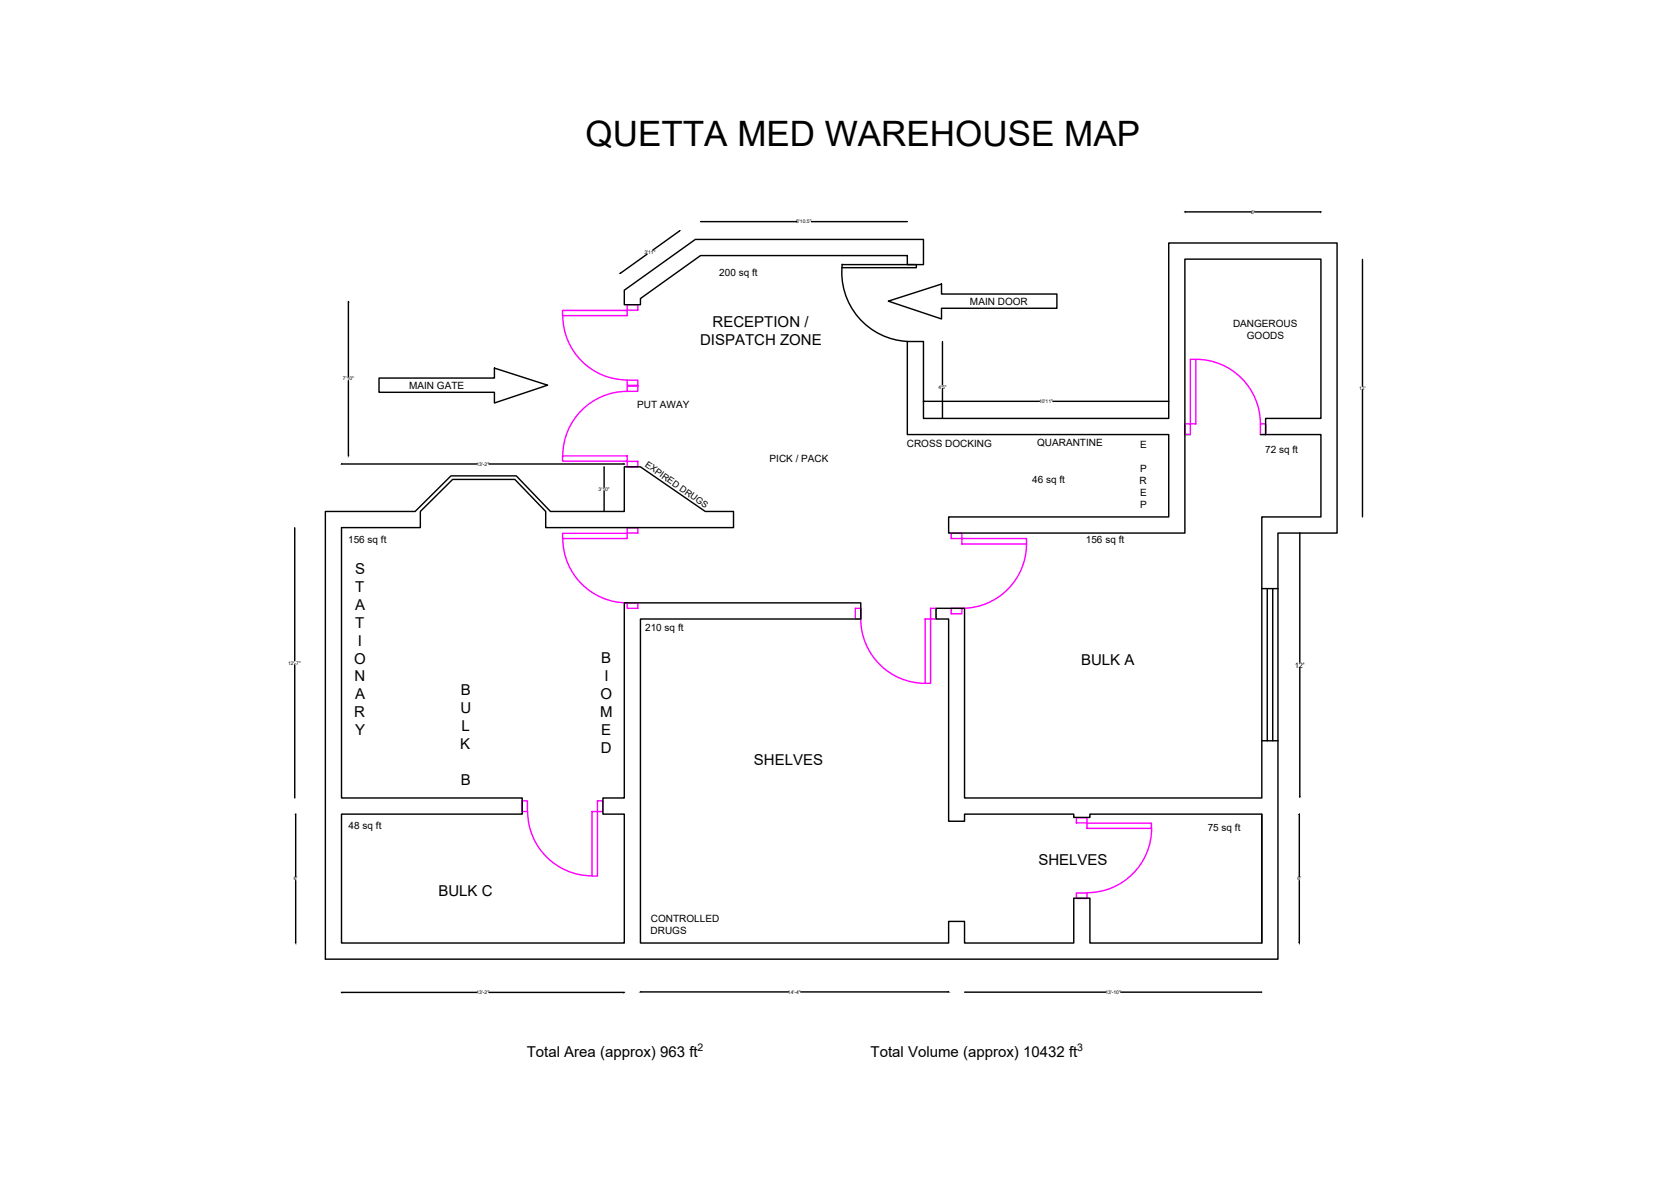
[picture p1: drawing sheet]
<svg xmlns="http://www.w3.org/2000/svg" width="297mm" height="210mm" viewBox="0 0 297 210" stroke-linecap="round" stroke-linejoin="round" font-family="sans-serif">
<!-- layer: 0 -->
<g fill="none" stroke="#000" stroke-width=".25">
<path d="M124.9 39.5h17.1M144.7 39.5h17M211.3 37.8h11.8M223.7 37.8h11.8M62.1 53.8v13.4M111.3 51.8l12.7-9.1h40.6v4.5h-2.8v-1.6h-36.9l-10.7 7.6v1.1h-2.9zM115.4 45.3l-4.8 3.5M121.2 41.2l-4.8 3.4M150.1 47.2h13.1M150.2 47.1a12.3 12.3 0 0 0 11.6 13.8M158.4 53.7l9.5-3v1.7h20.5v2.6h-20.5v1.9zM163.4 47.2v.5h-13.3"/>
<path d="M242.9 46.3v22.6M62.1 67.9v13.3M67.6 67.4h20.6v-1.8l9.4 3.1-9.4 3.2v-1.9h-20.6zM164.7 71.6h20.6M168 60.9v7.7M168 69.3v5.3M187.7 71.6h20.6M211.3 77.5h.9M224.7 77.5h10.8v14.7h-10.5v50.1h-53v-33.8h-5.1v1.9h2.2v36.1h2.9v-1.3h19.4v.6h2.9v-.6h30.7v23h-30.7v-8h-2.9v8h-19.4v-3.9h-2.9v3.9h-54.9v-57.8h39.3v-2.9h-42.2v34.8h-3.8v2.9h3.8v23h-50.4v-23h32.2v-2.9h-32.2v-48.2h14v-2.9l5.8-5.7h11.1l5.5 5.7v2.9h33.5v-2.9h-5.1l-11.5-7.9h-2.9v7.9h-13.2l-6.1-6.3h-11.6l-6.4 6.3h-16v79.9h169.9v-76h10.5v-51.8h-30v31.3h-43.8v-13.7h-2.8v16.6h46.6v14.7h-39.3v2.9h42.2v-48.9h24.2v28.4h-9.8v2.9M242.9 69.5v22.6M52.5 94.2v23.6M60.9 82.7h24.1"/>
<path d="M87.2 82.7h24.1M107.7 83.3v3.6M107.7 87.6v3.6M231.7 95.1v23M52.5 118.6v23.7M225 105h2.9M225.9 105v27.1M226.9 105v27.1M231.7 119.1v23M225 132.1h2.9M52.7 145.2v11.1M52.7 157v11.1"/>
<path d="M225 145.2v23M231.7 145.2v11.1M231.7 157v11.1M60.9 177h24.1M87.2 177h24.1M114.3 176.9h26.3M142.8 176.9h26.3M172.1 176.9h25.1M199.8 176.9h25.1"/>
</g>
<!-- layer: Door -->
<g fill="none" stroke="#f0f" stroke-width=".25">
<path d="M100.3 55.4h11.5v.9h-11.5zM100.3 56.3a11.5 11.5 0 0 0 11.5 11.5M111.8 54.3h1.9v1h-1.9zM111.8 68.9h1.9v.9h-1.9zM111.8 67.8h1.9v.9h-1.9zM111.8 69.8a11.5 11.5 0 0 0-11.5 11.5M211.3 75.6h.9v1.9h-.9zM212.2 64.1h1v11.5h-1zM213.2 64.1a11.5 11.5 0 0 1 11.5 11.5M224.7 75.6h1v1.9h-1zM100.3 81.3h11.5v.9h-11.5zM100.3 95.1h11.5v.9h-11.5z"/>
<path d="M100.3 96a11.5 11.5 0 0 0 11.5 11.5M111.8 82.3h1.9v1h-1.9zM111.8 94.1h1.9v1h-1.9zM169.6 95.1h1.9v.9h-1.9zM171.5 96h11.5v1h-11.5zM183 97a11.5 11.5 0 0 1-11.5 11.5M111.8 107.6h1.9v.9h-1.9zM152.5 108.5h1v1.9h-1zM153.5 110.4a11.5 11.5 0 0 0 11.5 11.5M164.9 110.4h1v11.5h-1zM165.9 108.5h1v1.9h-1zM169.6 108.5h1.9v1h-1.9z"/>
<path d="M93.1 142.8h.9v1.9h-.9zM94.1 144.7a11.5 11.5 0 0 0 11.5 11.5M105.6 144.7h.9v11.5h-.9zM106.5 142.8h1v1.9h-1zM191.9 145.8h1.9v1h-1.9zM191.9 159.2h1.9v1h-1.9zM193.8 146.8h11.5v.9h-11.5zM205.3 147.7a11.5 11.5 0 0 1-11.5 11.5"/>
</g>
<!-- layer: 0 -->
<path d="M52.7 168.1v.1zM114.2 176.9h.1zM231.6 168.1l.1 .1z" fill="#000" stroke="#000" stroke-width=".18"/>
<text font-size="6.2" x="104.4" y="26.1">QUETTA MED WAREHOUSE MAP</text>
<g font-size="2.7">
<text x="127.1" y="58.4">RECEPTION /</text>
<text x="124.8" y="61.6">DISPATCH ZONE</text>
<text x="63.3" y="102.3">S</text>
<text x="63.3" y="105.6">T</text>
<text x="63.3" y="108.7">A</text>
<text x="63.3" y="111.9">T</text>
<text x="63.1" y="118.3">O</text>
<text x="63.8" y="115.1">I</text>
<text x="107.2" y="118.3">B</text>
<text x="192.8" y="118.6">BULK A</text>
<text x="63.2" y="121.5">N</text>
<text x="63.3" y="124.7">A</text>
<text x="82.1" y="124">B</text>
<text x="107.1" y="124.7">O</text>
<text x="107.8" y="121.5">I</text>
<text x="63.1" y="127.9">R</text>
<text x="63.3" y="131.1">Y</text>
<text x="82.1" y="127.2">U</text>
<text x="82.3" y="130.4">L</text>
<text x="107" y="127.9">M</text>
<text x="107.2" y="131.1">E</text>
<text x="82.1" y="133.6">K</text>
<text x="107.1" y="134.3">D</text>
<text x="134.4" y="136.5">SHELVES</text>
<text x="82.1" y="140">B</text>
<text x="185.1" y="154.2">SHELVES</text>
<text x="78.2" y="159.9">BULK C</text>
<text x="93.9" y="188.5">Total Area (approx) 963 ft</text>
<text x="155.2" y="188.5">Total Volume (approx) 10432 ft</text>
</g>
<g font-size="1.9">
<text x="124.3" y="187.4">2</text>
<text x="192" y="187.4">3</text>
</g>
<g font-size="1.8">
<text x="128.2" y="49.3">200 sq ft</text>
<text x="172.9" y="54.4">MAIN DOOR</text>
<text x="219.9" y="58.2">DANGEROUS</text>
<text x="222.3" y="60.4">GOODS</text>
<text x="73" y="69.4">MAIN GATE</text>
<text x="113.6" y="72.8">PUT AWAY</text>
<text x="137.2" y="82.5">PICK / PACK</text>
<text x="161.7" y="79.8">CROSS DOCKING</text>
<text x="184.9" y="79.5">QUARANTINE</text>
<text x="203.3" y="80">E</text>
<text x="225.6" y="80.8">72 sq ft</text>
<text x="184" y="86.1">46 sq ft</text>
<text x="203.2" y="86.3">R</text>
<text x="203.3" y="84.2">P</text>
<text x="203.3" y="88.5">E</text>
<text x="203.3" y="90.6">P</text>
<text x="62.1" y="96.8">156 sq ft</text>
<text x="193.6" y="96.8">156 sq ft</text>
<text x="115" y="112.6">210 sq ft</text>
<text x="62.2" y="147.8">48 sq ft</text>
<text x="215.3" y="148.2">75 sq ft</text>
<text x="116" y="166.6">DRUGS</text>
<text x="116" y="164.4">CONTROLLED</text>
</g>
<text font-size="1.6" x="114.9" y="83" transform="rotate(35 114.9 83)">EXPIRED DRUGS</text>
<text font-size="1.3" x="230.9" y="119.1">12'</text>
<g font-size=".9">
<text x="142" y="39.8">8'10.5&quot;</text>
<text x="223.1" y="38.1">6'</text>
<text x="114.9" y="45.3">3'11&quot;</text>
<text x="61.1" y="67.8">7'10&quot;</text>
<text x="167.3" y="69.3">4'5&quot;</text>
<text x="185.3" y="71.9">10'11&quot;</text>
<text x="242.3" y="69.5">12'</text>
<text x="84.9" y="83">13'-2&quot;</text>
<text x="106.7" y="87.5">3'10&quot;</text>
<text x="51.4" y="118.5">12'-7&quot;</text>
<text x="52.4" y="157">6'</text>
<text x="231.3" y="157">6'</text>
<text x="84.9" y="177.3">13'-2&quot;</text>
<text x="140.5" y="177.2">14'-4&quot;</text>
<text x="197.1" y="177.2">13'-10&quot;</text>
</g>
</svg>
